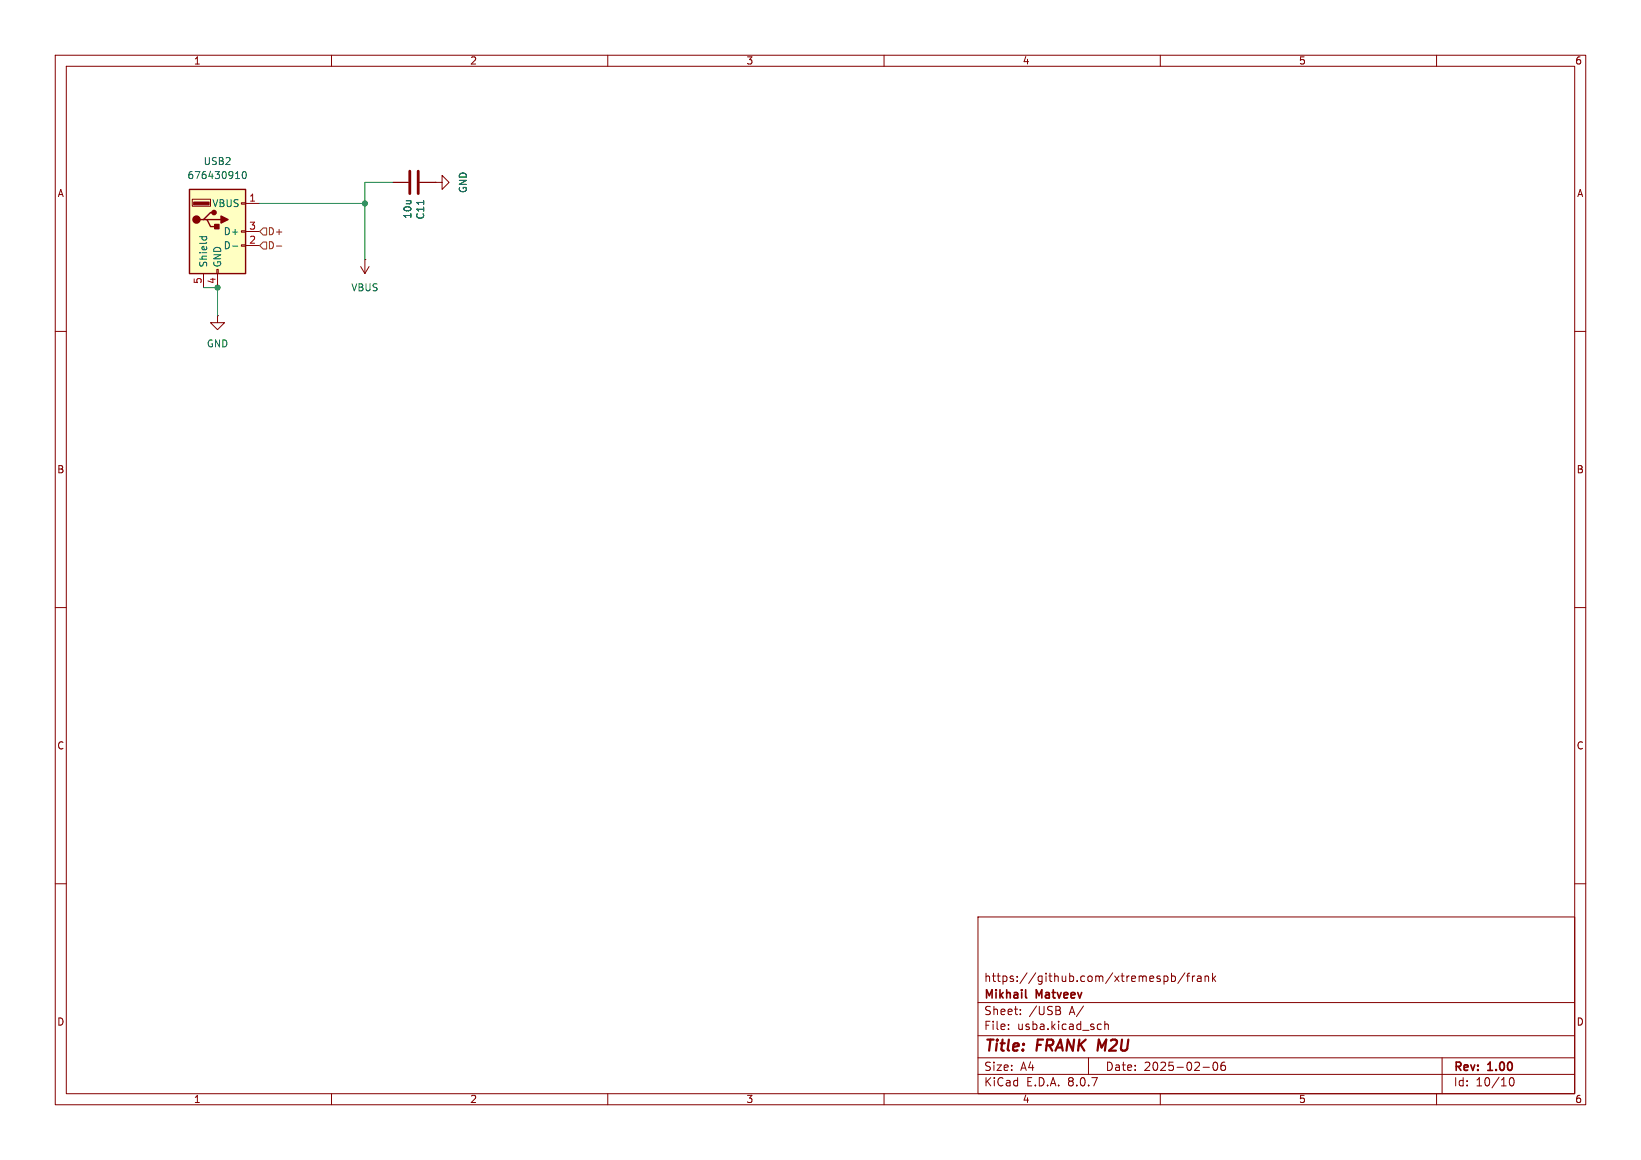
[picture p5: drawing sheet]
(kicad_sch
 (version 20231120)
 (generator "eeschema")
 (generator_version "8.0")
 (paper "A4")
 (title_block
  (title "FRANK M2U")
  (date "2025-02-06")
  (rev "1.00")
  (company "Mikhail Matveev")
  (comment 1 "https://github.com/xtremespb/frank"))
 (lib_symbols
  (symbol "Connector:USB_A"
   (pin_names
    (offset 1.016)) (exclude_from_sim no) (in_bom yes) (on_board yes)
   (property "Reference" "J" (at -5.08 11.43 0) (effects (font (size 1.27 1.27)) (justify left)))
   (property "Value" "USB_A" (at -5.08 8.89 0) (effects (font (size 1.27 1.27)) (justify left)))
   (property "Footprint" "" (at 3.81 -1.27 0) (effects (font (size 1.27 1.27)) (hide yes)))
   (property "Datasheet" "~" (at 3.81 -1.27 0) (effects (font (size 1.27 1.27)) (hide yes)))
   (property "Description" "USB Type A connector" (at 0 0 0) (effects (font (size 1.27 1.27)) (hide yes)))
   (symbol "USB_A_0_1"
    (rectangle (start -5.08 -7.62) (end 5.08 7.62) (stroke (width 0.254) (type default)) (fill (type background)))
    (circle (center -3.81 2.159) (radius 0.635) (stroke (width 0.254) (type default)) (fill (type outline)))
    (rectangle (start -1.524 4.826) (end -4.318 5.334) (stroke (width 0) (type default)) (fill (type outline)))
    (rectangle (start -1.27 4.572) (end -4.572 5.842) (stroke (width 0) (type default)) (fill (type none)))
    (circle (center -0.635 3.429) (radius 0.381) (stroke (width 0.254) (type default)) (fill (type outline)))
    (rectangle (start -0.127 -7.62) (end 0.127 -6.858) (stroke (width 0) (type default)) (fill (type none)))
    (polyline (pts (xy -3.175 2.159) (xy -2.54 2.159) (xy -1.27 3.429) (xy -0.635 3.429)) (stroke (width 0.254) (type default)) (fill (type none)))
    (polyline (pts (xy -2.54 2.159) (xy -1.905 2.159) (xy -1.27 0.889) (xy 0 0.889)) (stroke (width 0.254) (type default)) (fill (type none)))
    (polyline (pts (xy 0.635 2.794) (xy 0.635 1.524) (xy 1.905 2.159) (xy 0.635 2.794)) (stroke (width 0.254) (type default)) (fill (type outline)))
    (rectangle (start 0.254 1.27) (end -0.508 0.508) (stroke (width 0.254) (type default)) (fill (type outline)))
    (rectangle (start 5.08 -2.667) (end 4.318 -2.413) (stroke (width 0) (type default)) (fill (type none)))
    (rectangle (start 5.08 -0.127) (end 4.318 0.127) (stroke (width 0) (type default)) (fill (type none)))
    (rectangle (start 5.08 4.953) (end 4.318 5.207) (stroke (width 0) (type default)) (fill (type none))))
   (symbol "USB_A_1_1"
    (polyline (pts (xy -1.905 2.159) (xy 0.635 2.159)) (stroke (width 0.254) (type default)) (fill (type none)))
    (pin power_in line (at 7.62 5.08 180) (length 2.54) (name "VBUS" (effects (font (size 1.27 1.27)))) (number "1" (effects (font (size 1.27 1.27)))))
    (pin bidirectional line (at 7.62 -2.54 180) (length 2.54) (name "D-" (effects (font (size 1.27 1.27)))) (number "2" (effects (font (size 1.27 1.27)))))
    (pin bidirectional line (at 7.62 0 180) (length 2.54) (name "D+" (effects (font (size 1.27 1.27)))) (number "3" (effects (font (size 1.27 1.27)))))
    (pin power_in line (at 0 -10.16 90) (length 2.54) (name "GND" (effects (font (size 1.27 1.27)))) (number "4" (effects (font (size 1.27 1.27)))))
    (pin passive line (at -2.54 -10.16 90) (length 2.54) (name "Shield" (effects (font (size 1.27 1.27)))) (number "5" (effects (font (size 1.27 1.27)))))))
  (symbol "Device:C"
   (pin_numbers hide)
   (pin_names
    (offset 0.254)) (exclude_from_sim no) (in_bom yes) (on_board yes)
   (property "Reference" "C" (at 0.635 2.54 0) (effects (font (size 1.27 1.27)) (justify left)))
   (property "Value" "C" (at 0.635 -2.54 0) (effects (font (size 1.27 1.27)) (justify left)))
   (property "Footprint" "" (at 0.9652 -3.81 0) (effects (font (size 1.27 1.27)) (hide yes)))
   (property "Datasheet" "~" (at 0 0 0) (effects (font (size 1.27 1.27)) (hide yes)))
   (property "Description" "Unpolarized capacitor" (at 0 0 0) (effects (font (size 1.27 1.27)) (hide yes)))
   (symbol "C_0_1"
    (polyline (pts (xy -2.032 -0.762) (xy 2.032 -0.762)) (stroke (width 0.508) (type default)) (fill (type none)))
    (polyline (pts (xy -2.032 0.762) (xy 2.032 0.762)) (stroke (width 0.508) (type default)) (fill (type none))))
   (symbol "C_1_1"
    (pin passive line (at 0 3.81 270) (length 2.794) (name "~" (effects (font (size 1.27 1.27)))) (number "1" (effects (font (size 1.27 1.27)))))
    (pin passive line (at 0 -3.81 90) (length 2.794) (name "~" (effects (font (size 1.27 1.27)))) (number "2" (effects (font (size 1.27 1.27)))))))
  (symbol "power:GND"
   (power)
   (pin_numbers hide)
   (pin_names
    (offset 0) hide) (exclude_from_sim no) (in_bom yes) (on_board yes)
   (property "Reference" "#PWR" (at 0 -6.35 0) (effects (font (size 1.27 1.27)) (hide yes)))
   (property "Value" "GND" (at 0 -3.81 0) (effects (font (size 1.27 1.27))))
   (property "Footprint" "" (at 0 0 0) (effects (font (size 1.27 1.27)) (hide yes)))
   (property "Datasheet" "" (at 0 0 0) (effects (font (size 1.27 1.27)) (hide yes)))
   (property "Description" "Power symbol creates a global label with name \"GND\" , ground" (at 0 0 0) (effects (font (size 1.27 1.27)) (hide yes)))
   (symbol "GND_0_1"
    (polyline (pts (xy 0 0) (xy 0 -1.27) (xy 1.27 -1.27) (xy 0 -2.54) (xy -1.27 -1.27) (xy 0 -1.27)) (stroke (width 0) (type default)) (fill (type none))))
   (symbol "GND_1_1"
    (pin power_in line (at 0 0 270) (length 0) (name "~" (effects (font (size 1.27 1.27)))) (number "1" (effects (font (size 1.27 1.27)))))))
  (symbol "power:VBUS"
   (power)
   (pin_numbers hide)
   (pin_names
    (offset 0) hide) (exclude_from_sim no) (in_bom yes) (on_board yes)
   (property "Reference" "#PWR" (at 0 -3.81 0) (effects (font (size 1.27 1.27)) (hide yes)))
   (property "Value" "VBUS" (at 0 3.556 0) (effects (font (size 1.27 1.27))))
   (property "Footprint" "" (at 0 0 0) (effects (font (size 1.27 1.27)) (hide yes)))
   (property "Datasheet" "" (at 0 0 0) (effects (font (size 1.27 1.27)) (hide yes)))
   (property "Description" "Power symbol creates a global label with name \"VBUS\"" (at 0 0 0) (effects (font (size 1.27 1.27)) (hide yes)))
   (symbol "VBUS_0_1"
    (polyline (pts (xy -0.762 1.27) (xy 0 2.54)) (stroke (width 0) (type default)) (fill (type none)))
    (polyline (pts (xy 0 0) (xy 0 2.54)) (stroke (width 0) (type default)) (fill (type none)))
    (polyline (pts (xy 0 2.54) (xy 0.762 1.27)) (stroke (width 0) (type default)) (fill (type none))))
   (symbol "VBUS_1_1"
    (pin power_in line (at 0 0 90) (length 0) (name "~" (effects (font (size 1.27 1.27)))) (number "1" (effects (font (size 1.27 1.27))))))))
 (junction
  (at 66.04 36.83)
  (diameter 0)
  (color 0 0 0 0))
 (junction
  (at 39.37 52.07)
  (diameter 0)
  (color 0 0 0 0))
 (wire
  (pts (xy 39.37 52.07) (xy 39.37 57.15))
  (stroke (width 0) (type default)))
 (wire
  (pts (xy 66.04 33.02) (xy 71.12 33.02))
  (stroke (width 0) (type default)))
 (wire
  (pts (xy 36.83 52.07) (xy 39.37 52.07))
  (stroke (width 0) (type default)))
 (wire
  (pts (xy 66.04 46.99) (xy 66.04 36.83))
  (stroke (width 0) (type default)))
 (wire
  (pts (xy 46.99 36.83) (xy 66.04 36.83))
  (stroke (width 0) (type default)))
 (wire
  (pts (xy 66.04 33.02) (xy 66.04 36.83))
  (stroke (width 0) (type default)))
 (hierarchical_label "D-"
  (shape input)
  (at 46.99 44.45 0)
  (fields_autoplaced yes)
  (effects (font (size 1.27 1.27)) (justify left)))
 (hierarchical_label "D+"
  (shape input)
  (at 46.99 41.91 0)
  (fields_autoplaced yes)
  (effects (font (size 1.27 1.27)) (justify left)))
 (symbol
  (lib_id "Device:C")
  (at 74.93 33.02 270)
  (unit 1)
  (exclude_from_sim no)
  (in_bom yes)
  (on_board yes)
  (dnp no)
  (property "Reference" "C11" (at 76.0984 35.941 0) (effects (font (size 1.27 1.27)) (justify left)))
  (property "Value" "10u" (at 73.787 35.941 0) (effects (font (size 1.27 1.27)) (justify left)))
  (property "Footprint" "FRANK:Capacitor (0805)" (at 71.12 33.9852 0) (effects (font (size 1.27 1.27)) (hide yes)))
  (property "Datasheet" "https://eu.mouser.com/datasheet/2/40/KGM_X7R-3223212.pdf" (at 74.93 33.02 0) (effects (font (size 1.27 1.27)) (hide yes)))
  (property "Description" "" (at 74.93 33.02 0) (effects (font (size 1.27 1.27)) (hide yes)))
  (property "AliExpress" "https://www.aliexpress.com/item/33008008276.html" (at 74.93 33.02 0) (effects (font (size 1.27 1.27)) (hide yes)))
  (property "Sim.Device" "" (at 74.93 33.02 0) (effects (font (size 1.27 1.27)) (hide yes)))
  (property "Sim.Pins" "" (at 74.93 33.02 0) (effects (font (size 1.27 1.27)) (hide yes)))
  (pin "1")
  (pin "2"))
 (symbol
  (lib_id "power:VBUS")
  (at 66.04 46.99 180)
  (unit 1)
  (exclude_from_sim no)
  (in_bom yes)
  (on_board yes)
  (dnp no)
  (fields_autoplaced yes)
  (property "Reference" "#PWR031" (at 66.04 43.18 0) (effects (font (size 1.27 1.27)) (hide yes)))
  (property "Value" "VBUS" (at 66.04 52.07 0) (effects (font (size 1.27 1.27))))
  (property "Footprint" "" (at 66.04 46.99 0) (effects (font (size 1.27 1.27)) (hide yes)))
  (property "Datasheet" "" (at 66.04 46.99 0) (effects (font (size 1.27 1.27)) (hide yes)))
  (property "Description" "Power symbol creates a global label with name \"VBUS\"" (at 66.04 46.99 0) (effects (font (size 1.27 1.27)) (hide yes)))
  (pin "1"))
 (symbol
  (lib_id "power:GND")
  (at 39.37 57.15 0)
  (unit 1)
  (exclude_from_sim no)
  (in_bom yes)
  (on_board yes)
  (dnp no)
  (fields_autoplaced yes)
  (property "Reference" "#PWR032" (at 39.37 63.5 0) (effects (font (size 1.27 1.27)) (hide yes)))
  (property "Value" "GND" (at 39.37 62.23 0) (effects (font (size 1.27 1.27))))
  (property "Footprint" "" (at 39.37 57.15 0) (effects (font (size 1.27 1.27)) (hide yes)))
  (property "Datasheet" "" (at 39.37 57.15 0) (effects (font (size 1.27 1.27)) (hide yes)))
  (property "Description" "Power symbol creates a global label with name \"GND\" , ground" (at 39.37 57.15 0) (effects (font (size 1.27 1.27)) (hide yes)))
  (pin "1"))
 (symbol
  (lib_id "Connector:USB_A")
  (at 39.37 41.91 0)
  (unit 1)
  (exclude_from_sim no)
  (in_bom yes)
  (on_board yes)
  (dnp no)
  (fields_autoplaced yes)
  (property "Reference" "USB2" (at 39.37 29.21 0) (effects (font (size 1.27 1.27))))
  (property "Value" "676430910" (at 39.37 31.75 0) (effects (font (size 1.27 1.27))))
  (property "Footprint" "FRANK:USB Type A (single)" (at 43.18 43.18 0) (effects (font (size 1.27 1.27)) (hide yes)))
  (property "Datasheet" "https://components101.com/connectors/usb-type-a-female" (at 43.18 43.18 0) (effects (font (size 1.27 1.27)) (hide yes)))
  (property "Description" "USB Type A connector" (at 39.37 41.91 0) (effects (font (size 1.27 1.27)) (hide yes)))
  (property "AliExpress" "https://www.aliexpress.com/item/32265708803.html" (at 39.37 41.91 0) (effects (font (size 1.27 1.27)) (hide yes)))
  (property "Sim.Device" "" (at 39.37 41.91 0) (effects (font (size 1.27 1.27)) (hide yes)))
  (property "Sim.Pins" "" (at 39.37 41.91 0) (effects (font (size 1.27 1.27)) (hide yes)))
  (pin "5")
  (pin "1")
  (pin "2")
  (pin "3")
  (pin "4"))
 (symbol
  (lib_id "power:GND")
  (at 78.74 33.02 90)
  (unit 1)
  (exclude_from_sim no)
  (in_bom yes)
  (on_board yes)
  (dnp no)
  (fields_autoplaced yes)
  (property "Reference" "#PWR030" (at 85.09 33.02 0) (effects (font (size 1.27 1.27)) (hide yes)))
  (property "Value" "GND" (at 83.82 33.02 0) (effects (font (size 1.27 1.27))))
  (property "Footprint" "" (at 78.74 33.02 0) (effects (font (size 1.27 1.27)) (hide yes)))
  (property "Datasheet" "" (at 78.74 33.02 0) (effects (font (size 1.27 1.27)) (hide yes)))
  (property "Description" "Power symbol creates a global label with name \"GND\" , ground" (at 78.74 33.02 0) (effects (font (size 1.27 1.27)) (hide yes)))
  (pin "1")))
